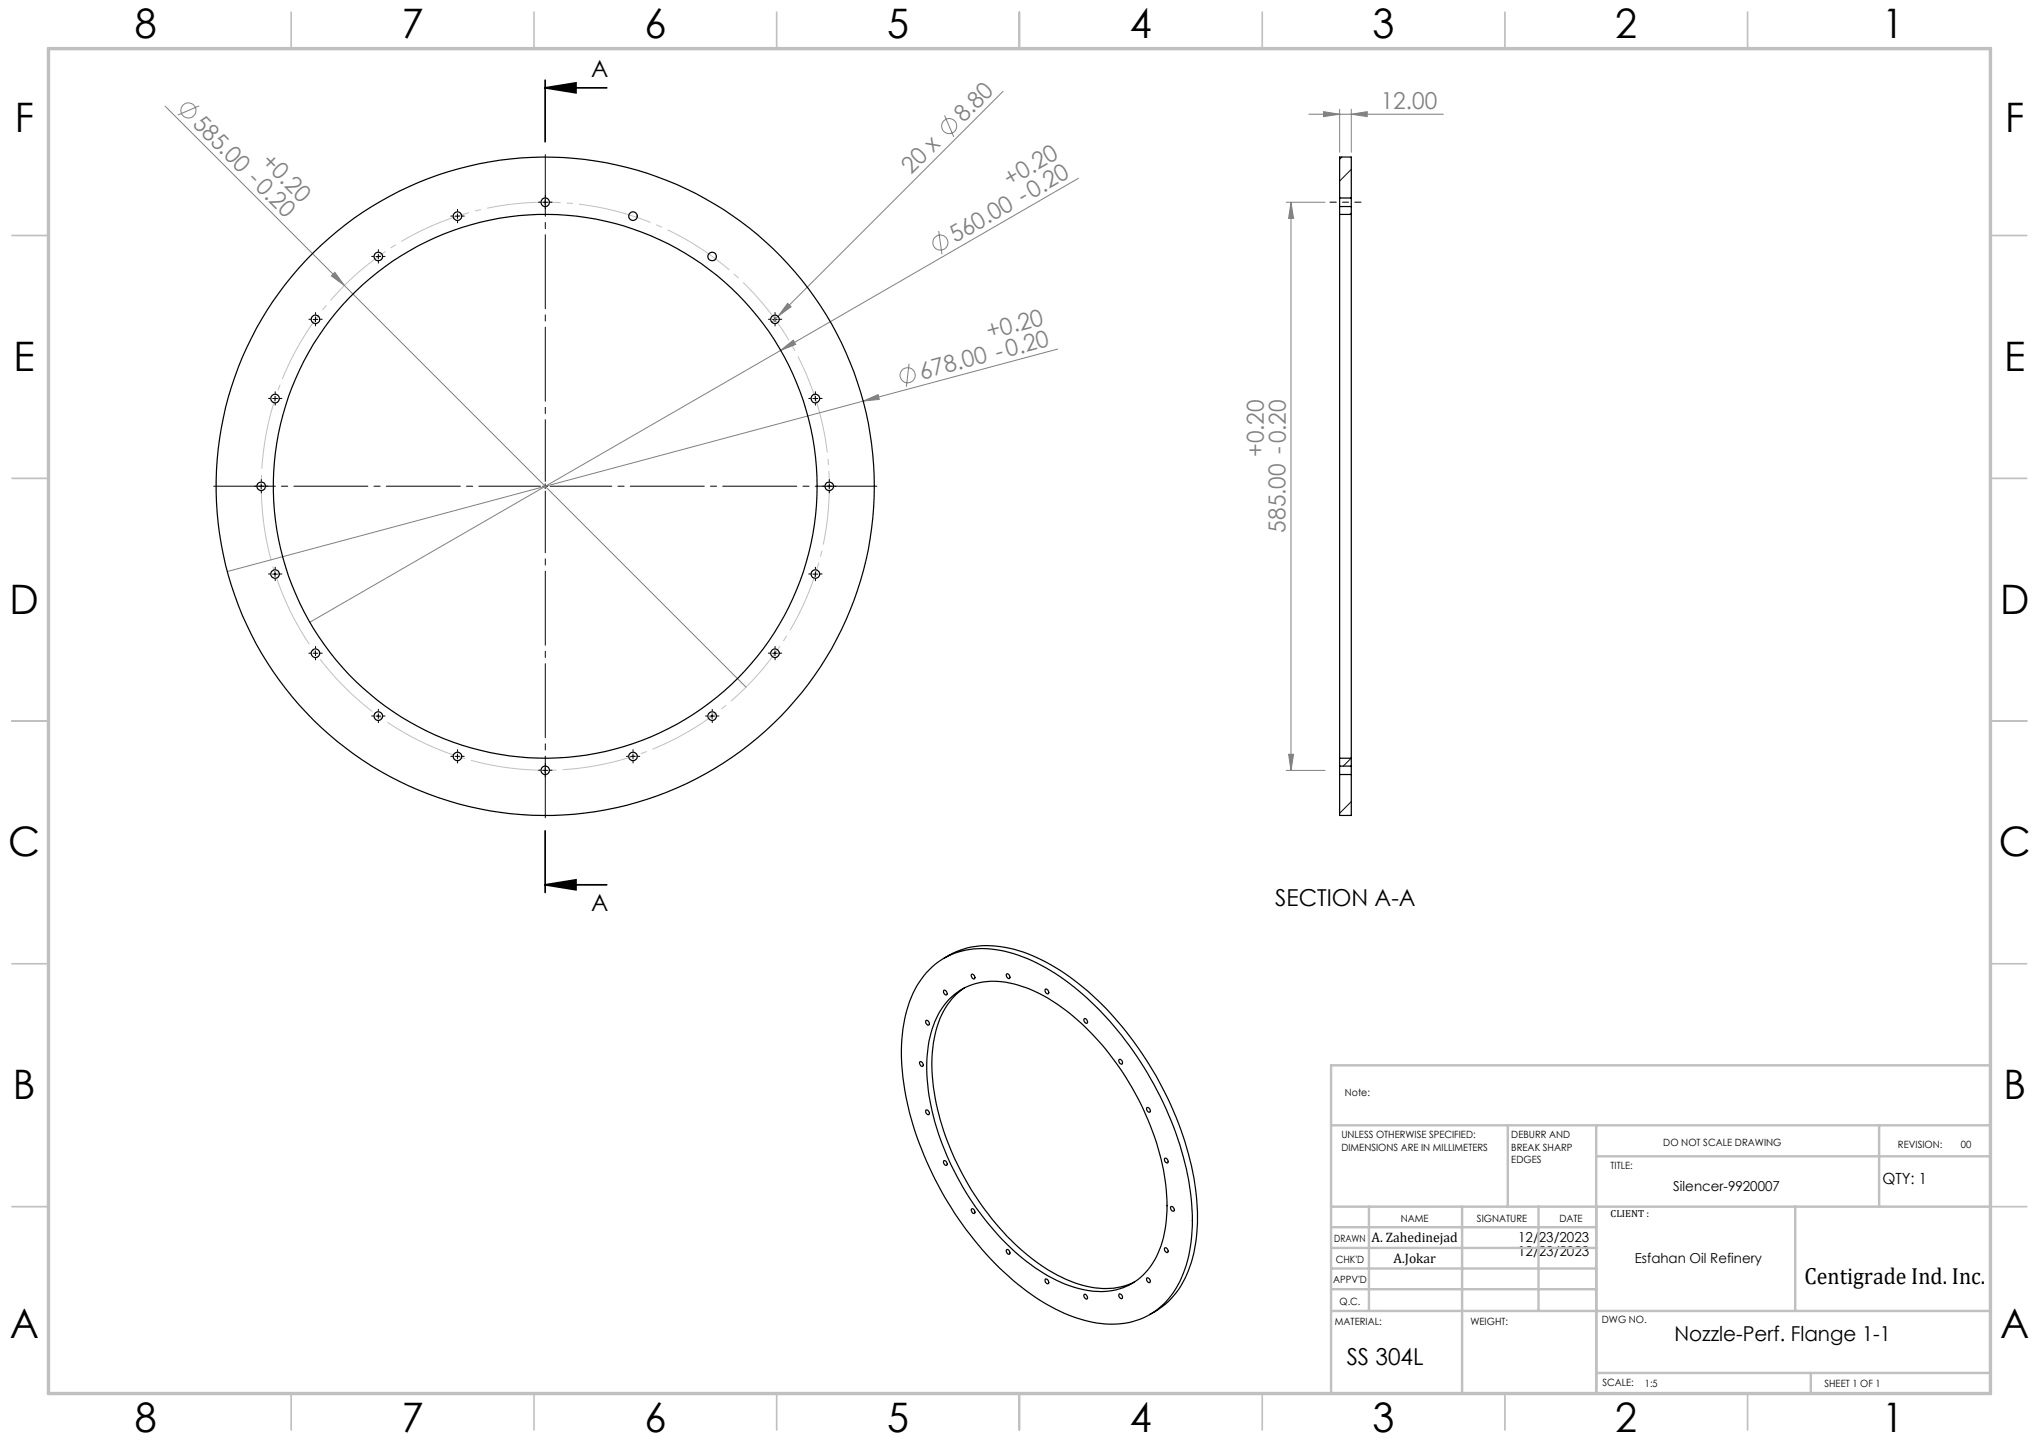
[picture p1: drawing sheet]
<svg xmlns="http://www.w3.org/2000/svg" width="420mm" height="297mm" viewBox="0 0 420 297" stroke-linecap="round" stroke-linejoin="round" font-family="sans-serif">
<g fill="none" stroke="#808080" stroke-width=".21">
<path d="M206.6 18.8l-46.3 46.4M34 21.9l36.9 36.9M41 21.8l-4.4 1.9M194.6 23.8l1.9 4.4M222.1 36.7l-61.3 35.5M269.6 23.5h27.7M272.6 23l3.3 .5-3.3 .5zM275.9 22.5v8.9M278.3 23.5l3.3-.5v1zM278.3 22.5v8.9M69 56.1l1.9 2.7-2.6-2zM70.9 58.8l82.8 82.7"/>
<path d="M193.4 47.6l.6 4.7M264.9 41.7h8M265.9 41.7l.6 3.3h-1.1zM265.9 41.7v117M160.3 65.2l-1.3 1.2M160.8 72.2l2.6-2.1 .5 .8zM160.8 72.2l-97 56M162.2 62.5l.7 .7-2.6 2zM187.3 74.9l-.6 4.8M217.9 71.9l-171.1 45.8M177.8 82.6l3.1-1.3 .2 1zM264.9 158.7h8"/>
<path d="M265.4 155.4h1.1l-.6 3.3z"/>
<circle cx="38.8" cy="22.7" r="1.55"/>
<circle cx="195.5" cy="26" r="1.56"/>
<circle cx="193.7" cy="49.9" r="1.56"/>
<circle cx="187" cy="77.3" r="1.55"/>
</g>
<path d="M112.3 18.1l6.3-1v2zM112.3 18.1h12.7M112.3 16.5v12.7M112.3 171.1v12.7M112.3 182.2l6.3-1v2.1zM112.3 182.2h12.7" fill="none" stroke="#000" stroke-width=".35"/>
<path d="M168.3 83a58.5 58.5 0 0 0-98.1-23.5 58.5 58.5 0 0 0 27 97.1 58.5 58.5 0 0 0 71.9-70.6l-.8-3" fill="none" stroke="#c0c0c0" stroke-width=".21" stroke-dasharray="15.2 1.3 1.3 1.3" stroke-dashoffset="4.8" stroke-linecap="butt"/>
<path d="M112.3 99.1v-67.3M111.3 100.1h-67.3M112.3 101.1v67.3M113.3 100.1h67.3" fill="none" stroke="#000" stroke-width=".21" stroke-dasharray="15.2 1.3 1.3 1.3" stroke-dashoffset="2.5"/>
<g fill="none" stroke="#000" stroke-width=".21" stroke-dasharray="15.2 1.3 1.3 1.3">
<path d="M76.9 52.8h-.3M77.9 51.8v-.4M77.9 53.8v.4M78.9 52.8h.4M93.2 44.5h-.3M94.2 43.5v-.4M94.2 45.5v.4M95.2 44.5h.4M111.3 41.6h-.4M112.3 40.6v-.3M112.3 42.6v.4M113.3 41.6h.4"/>
<path d="M64 65.8h-.4M65 64.8v-.4M65 66.8v.3M66 65.8h.4M158.7 65.8h-.4M159.7 64.8v-.4M159.7 66.8v.3M160.7 65.8h.3M53.8 99.1v-.3M55.7 82.1h-.4M56.7 81.1v-.4M56.7 83.1v.3"/>
<path d="M57.7 82.1h.4M167 82.1h-.4M168 81.1v-.4M168 83.1v.3M169 82.1h.3M170.8 99.1v-.3M52.8 100.1h-.4M53.8 101.1v.4M54.8 100.1h.4M55.7 118.2h-.4M56.7 117.2v-.4M56.7 119.2v.4"/>
<path d="M57.7 118.2h.4M167 118.2h-.4M168 117.2v-.4M168 119.2v.4M169 118.2h.3M169.8 100.1h-.4M170.8 101.1v.4M171.8 100.1h.4M64 134.5h-.4M65 133.5v-.4M65 135.5v.4M66 134.5h.4"/>
<path d="M158.7 134.5h-.4M159.7 133.5v-.4M159.7 135.5v.4M160.7 134.5h.3M76.9 147.5h-.3M77.9 146.5v-.4M77.9 148.5v.4M78.9 147.5h.4M93.2 155.8h-.3M94.2 154.8v-.4M94.2 156.8v.4M95.2 155.8h.4"/>
<path d="M111.3 158.6h-.4M112.3 157.6v-.3M112.3 159.6v.4M113.3 158.6h.4M129.4 155.8h-.4M130.4 154.8v-.4M130.4 156.8v.4M131.4 155.8h.4M145.7 147.5h-.4M146.7 146.5v-.4M146.7 148.5v.4M147.7 147.5h.4"/>
</g>
<path d="M274 41.6h6.4" fill="none" stroke="#000" stroke-width=".21" stroke-dasharray="15.2 1.3 1.3 1.3" stroke-dashoffset="13.9"/>
<g fill="none" stroke="#000" stroke-width=".21">
<path d="M77.4 52.8h1M77.9 52.3v1M93.7 44.5h1M94.2 44v1M111.8 41.7h1M112.3 41.2v1M64.5 65.8h1M65 65.3v1M159.1 65.8h1M159.6 65.3v1M53.8 99.7v.9M56.2 82.1h1"/>
<path d="M56.7 81.6v1M112.3 99.7v.9M167.4 82.1h1.1M168 81.6v1M170.8 99.7v.9M53.3 100.2h1M56.2 118.2h1M56.7 117.8v.9M111.8 100.2h1M167.4 118.2h1.1M168 117.8v.9M170.3 100.2h1"/>
<path d="M64.5 134.5h1M65 134.1v.9M159.1 134.5h1M159.6 134.1v.9M77.4 147.5h1M77.9 147v1M93.7 155.8h1M94.2 155.3v1M111.8 158.7h1M112.3 158.1v1.1M129.9 155.8h1M130.4 155.3v1"/>
<path d="M146.2 147.5h1M146.7 147v1"/>
</g>
<g fill="none" stroke="#c0c0c0" stroke-width=".35">
<path d="M60 2.5v7.5M110 2.5v7.5M160 2.5v7.5M210 2.5v7.5M260 2.5v7.5M310 2.5v7.5M360 2.5v7.5M2.5 48.5h7.5M410 48.5h7.5M2.5 98.5h7.5M410 98.5h7.5M2.5 148.5h7.5"/>
<path d="M410 148.5h7.5M2.5 198.5h7.5M410 198.5h7.5M2.5 248.5h7.5M410 248.5h7.5M60 287v7.5M110 287v7.5M160 287v7.5M210 287v7.5M260 287v7.5M310 287v7.5M360 287v7.5"/>
</g>
<g fill="none" stroke="#c0c0c0" stroke-width=".5">
<path d="M410 219.4h-135.8v67.4M274.2 231.8h135.8M310.6 231.8v16.7M328.8 231.8v55.2M328.8 238.2h81.2M387.1 231.8v16.7M274.2 248.5h135.8M274.2 257h54.6M274.2 252.8h54.6M282 248.5v21.5M301.2 248.5v38.3M316.9 248.5v21.5"/>
<path d="M369.8 248.5v21.5M274.2 265.5h54.6M274.2 261.3h54.6M274.2 270h135.8M328.8 282.8h81.2M373 282.8v4.2"/>
</g>
<path d="M10 10h400v277h-400z" fill="none" stroke="#c0c0c0" stroke-width=".7"/>
<path d="M112.3 18.1l6.3-1v2zM112.3 182.2l6.3-1v2.1z" fill="#000"/>
<g fill="#808080">
<path d="M69 56.1l1.9 2.7-2.6-2z"/>
<path d="M177.8 82.6l3.1-1.3 .2 1z"/>
<path d="M160.8 72.2l2.6-2.1 .5 .8z"/>
<path d="M162.2 62.5l.7 .7-2.6 2z"/>
<path d="M272.6 23l3.3 .5-3.3 .5zM278.3 23.5l3.3-.5v1z"/>
<path d="M265.4 155.4h1.1l-.6 3.3zM265.9 41.7l.6 3.3h-1.1z"/>
</g>
<g fill="none" stroke="#000" stroke-width=".25">
<path d="M275.9 40.8v1.7M275.9 44.2v112M275.9 40.8v-8.5h2.4v8.5M275.9 42.5v1.7M275.9 40.8h2.4M275.9 42.5h2.4M275.9 44.2h2.4M278.3 40.8v1.7M278.3 44.2v112M278.3 42.5v1.7M275.9 157.8v1.7M275.9 156.2v1.6"/>
<path d="M275.9 159.5v8.5h2.4v-8.5M275.9 159.5h2.4M275.9 156.2h2.4M275.9 157.8h2.4M278.3 157.8v1.7M278.3 156.2v1.6M194.5 197.4a17.5 17.5 0 0 1 15.3-1.6 44.6 44.6 0 0 1 18.9 12.8 68.6 68.6 0 0 1 17.7 37.6 30.6 30.6 0 0 1-2.7 17.9 15.3 15.3 0 0 1-6.9 6.7M189.4 218.8a.5 .5 0 0 1 .7 .2 .5 .5 0 0 1-.2 .6 .85 .85 0 0 1-.5-.8zM190.7 210.2a.54 .54 0 0 1 .6 .3 .54 .54 0 0 1-.1 .6 .72 .72 0 0 1-.5-.9zM190.9 200.3a15.6 15.6 0 0 1 15-4.6 38.6 38.6 0 0 1 19 10.8 69.6 69.6 0 0 1 20.3 39.1 32.5 32.5 0 0 1-2.2 18.3 15.2 15.2 0 0 1-16.3 8.7 35.8 35.8 0 0 1-18.9-9.7 69 69 0 0 1-21.6-39.8 33.4 33.4 0 0 1 1.9-18.5l1.2-2.3zM194.4 204a.54 .54 0 0 1 .6 .3 .54 .54 0 0 1-.1 .6 .74 .74 0 0 1-.5-.9zM195.5 205.8a13.3 13.3 0 0 1 13.4-3.1 35.5 35.5 0 0 1 16.3 10.6 56.3 56.3 0 0 1 15 31.9 24.1 24.1 0 0 1-2.8 15 12.6 12.6 0 0 1-13.8 5.5 31.7 31.7 0 0 1-15.5-8.8 57.5 57.5 0 0 1-16.9-32.4 25.4 25.4 0 0 1 2.5-16.3z"/>
<path d="M198.7 203.4a15.3 15.3 0 0 0-6.3 10.5 40 40 0 0 0 2.8 21.2 56.1 56.1 0 0 0 19.1 25.4 23.5 23.5 0 0 0 14.4 4.9l2.9-.5 2-.8M200.1 200.7a.55 .55 0 0 1 .6 .3 .55 .55 0 0 1-.1 .6 .76 .76 0 0 1-.5-.9zM207.3 200.6a.56 .56 0 0 1 .6 .3 .56 .56 0 0 1-.1 .7 .74 .74 0 0 1-.5-1zM215.3 203.8a.55 .55 0 0 1 .6 .2 .55 .55 0 0 1-.1 .7 .74 .74 0 0 1-.5-.9zM223.3 209.9a.54 .54 0 0 1 .6 .2 .54 .54 0 0 1-.1 .7 .72 .72 0 0 1-.5-.9zM230.5 218.3a.53 .53 0 0 1 .6 .2 .53 .53 0 0 1-.1 .7 .72 .72 0 0 1-.5-.9zM190.7 228.7a.54 .54 0 0 1 .6 .2 .54 .54 0 0 1-.1 .7 .68 .68 0 0 1-.5-.9zM194.4 239.1a.54 .54 0 0 1 .6 .3 .54 .54 0 0 1-.1 .6 .74 .74 0 0 1-.5-.9zM236.3 228.1a.56 .56 0 0 1 .6 .3 .56 .56 0 0 1-.2 .7 .66 .66 0 0 1-.4-1zM240 238.5a.56 .56 0 0 1 .5 .4 .56 .56 0 0 1-.1 .6 .66 .66 0 0 1-.4-1zM200.2 249a.56 .56 0 0 1 .5 .3 .56 .56 0 0 1-.1 .6 .67 .67 0 0 1-.4-.9zM207.4 257.3a.58 .58 0 0 1 .5 .4 .58 .58 0 0 1-.1 .6 .64 .64 0 0 1-.4-1z"/>
<path d="M240 257a.56 .56 0 0 1 .5 .3 .56 .56 0 0 1-.1 .7 .66 .66 0 0 1-.4-1zM241.2 248.6a.54 .54 0 0 1 .6 .2 .54 .54 0 0 1-.1 .7 .72 .72 0 0 1-.5-.9zM215.3 263.5a.54 .54 0 0 1 .6 .2 .54 .54 0 0 1-.1 .7 .68 .68 0 0 1-.5-.9zM223.3 266.6a.56 .56 0 0 1 .6 .3 .56 .56 0 0 1-.1 .7 .74 .74 0 0 1-.5-1zM230.6 266.5a.57 .57 0 0 1 .5 .3 .57 .57 0 0 1-.1 .7 .64 .64 0 0 1-.4-1zM236.2 263.2a.55 .55 0 0 1 .6 .3 .55 .55 0 0 1-.1 .7 .74 .74 0 0 1-.5-1z"/>
<circle cx="77.9" cy="52.8" r=".89"/>
<circle cx="94.2" cy="44.5" r=".88"/>
<circle cx="112.3" cy="41.7" r=".88"/>
<circle cx="130.4" cy="44.5" r=".88"/>
<circle cx="146.7" cy="52.8" r=".88"/>
<circle cx="65" cy="65.8" r=".87"/>
<circle cx="159.6" cy="65.8" r=".87"/>
<circle cx="56.7" cy="82.1" r=".88"/>
<circle cx="167.9" cy="82.1" r=".89"/>
<circle cx="53.8" cy="100.2" r=".87"/>
<circle cx="56.7" cy="118.2" r=".88"/>
<circle cx="112.3" cy="100.2" r="67.8"/>
<circle cx="112.3" cy="100.2" r="56"/>
<circle cx="167.9" cy="118.2" r=".89"/>
<circle cx="170.8" cy="100.2" r=".88"/>
<circle cx="65" cy="134.5" r=".88"/>
<circle cx="159.6" cy="134.5" r=".88"/>
<circle cx="77.9" cy="147.5" r=".89"/>
<circle cx="94.2" cy="155.8" r=".87"/>
<circle cx="112.3" cy="158.7" r=".87"/>
<circle cx="130.4" cy="155.8" r=".87"/>
<circle cx="146.7" cy="147.5" r=".88"/>
</g>
<path d="M276.4 32.3l-.5 .5M278.3 34.9l-2.4 2.4M278.3 43.9l-.2 .3M278.3 156.2l-1.6 1.6M278.3 165.1l-2.4 2.4" fill="none" stroke="#000" stroke-width=".21"/>
<g font-size="8.4">
<text x="27.7" y="7.9">8</text>
<text x="82.7" y="7.9">7</text>
<text x="132.7" y="7.9">6</text>
<text x="182.7" y="7.9">5</text>
<text x="232.7" y="7.9">4</text>
<text x="282.7" y="7.9">3</text>
<text x="332.7" y="7.9">2</text>
<text x="387.7" y="7.9">1</text>
<text x="3" y="27.1">F</text>
<text x="413" y="27.1">F</text>
<text x="2.8" y="76.4">E</text>
<text x="412.8" y="76.4">E</text>
<text x="2" y="126.4">D</text>
<text x="412" y="126.4">D</text>
<text x="1.7" y="176.4">C</text>
<text x="411.7" y="176.4">C</text>
<text x="2.7" y="226.4">B</text>
<text x="412.7" y="226.4">B</text>
<text x="2" y="275.6">A</text>
<text x="412" y="275.6">A</text>
<text x="27.7" y="294.9">8</text>
<text x="82.7" y="294.9">7</text>
<text x="132.7" y="294.9">6</text>
<text x="182.7" y="294.9">5</text>
<text x="232.7" y="294.9">4</text>
<text x="282.7" y="294.9">3</text>
<text x="332.7" y="294.9">2</text>
<text x="387.7" y="294.9">1</text>
</g>
<g font-size="4.8">
<text x="121.8" y="15.8">A</text>
<text x="121.8" y="187.5">A</text>
<text x="262.7" y="186.7">SECTION A-A</text>
<text x="371.7" y="264.5">Centigrade Ind. Inc.</text>
<text x="277.4" y="281.1">SS 304L</text>
</g>
<g font-size="4.8" fill="#808080">
<text x="284.4" y="22.4">12.00</text>
<text x="39.5" y="25.7" transform="rotate(45 39.5 25.7)">585.00 -0.20</text>
<text x="198.5" y="25.3" transform="rotate(-45 198.5 25.3)">8.80</text>
<text x="53.6" y="33.5" transform="rotate(45 53.6 33.5)">+0.20</text>
<text x="187.7" y="36.1" transform="rotate(-45 187.7 36.1)">20 x</text>
<text x="208" y="38.5" transform="rotate(-30 208 38.5)">+0.20</text>
<text x="196.8" y="50.1" transform="rotate(-30 196.8 50.1)">560.00 -0.20</text>
<text x="203.7" y="69.9" transform="rotate(-15 203.7 69.9)">+0.20</text>
<text x="189.9" y="78.2" transform="rotate(-15 189.9 78.2)">678.00 -0.20</text>
<text x="260.4" y="94.2" transform="rotate(-90 260.4 94.2)">+0.20</text>
<text x="264.8" y="109.7" transform="rotate(-90 264.8 109.7)">585.00 -0.20</text>
</g>
<text font-size="4.2" x="344.9" y="276.1">Nozzle-Perf. Flange 1-1</text>
<text font-size="3.2" x="387.7" y="243.9">QTY: 1</text>
<g font-size="2.8">
<text x="344.7" y="245.3">Silencer-9920007</text>
<text x="282.5" y="255.9">A. Zahedinejad</text>
<text x="312.7" y="255.9">12/23/2023</text>
<text x="287" y="260.1">A.Jokar</text>
<text x="312.7" y="258.7">12/23/2023</text>
<text x="336.7" y="260.1">Esfahan Oil Refinery</text>
</g>
<g font-size="2.1">
<text x="277" y="225.8">Note:</text>
<text x="276.3" y="234.5">UNLESS OTHERWISE SPECIFIED:</text>
<text x="276.3" y="237">DIMENSIONS ARE IN MILLIMETERS</text>
<text x="311.3" y="234.5">DEBURR AND</text>
<text x="311.3" y="237">BREAK SHARP</text>
<text x="311.3" y="239.5">EDGES</text>
<text x="342.6" y="235.9">DO NOT SCALE DRAWING</text>
<text x="391" y="236.5">REVISION:</text>
<text x="403.9" y="236.5">00</text>
<text x="331.8" y="240.8">TITLE:</text>
<text x="288.5" y="251.7">NAME</text>
<text x="304.2" y="251.7">SIGNATURE</text>
<text x="321.2" y="251.7">DATE</text>
<text x="331.8" y="250.7">CLIENT :</text>
<text x="274.8" y="255.8">DRAWN</text>
<text x="275.1" y="260.1">CHK'D</text>
<text x="274.6" y="264.2">APPV'D</text>
<text x="275.9" y="268.7">Q.C.</text>
<text x="275" y="273">MATERIAL:</text>
<text x="302.9" y="273">WEIGHT:</text>
<text x="330" y="272.5">DWG NO.</text>
<text x="330.1" y="285.6">SCALE:</text>
<text x="338.8" y="285.6">1:5</text>
<text x="375.8" y="285.6">SHEET 1 OF 1</text>
</g>
</svg>
